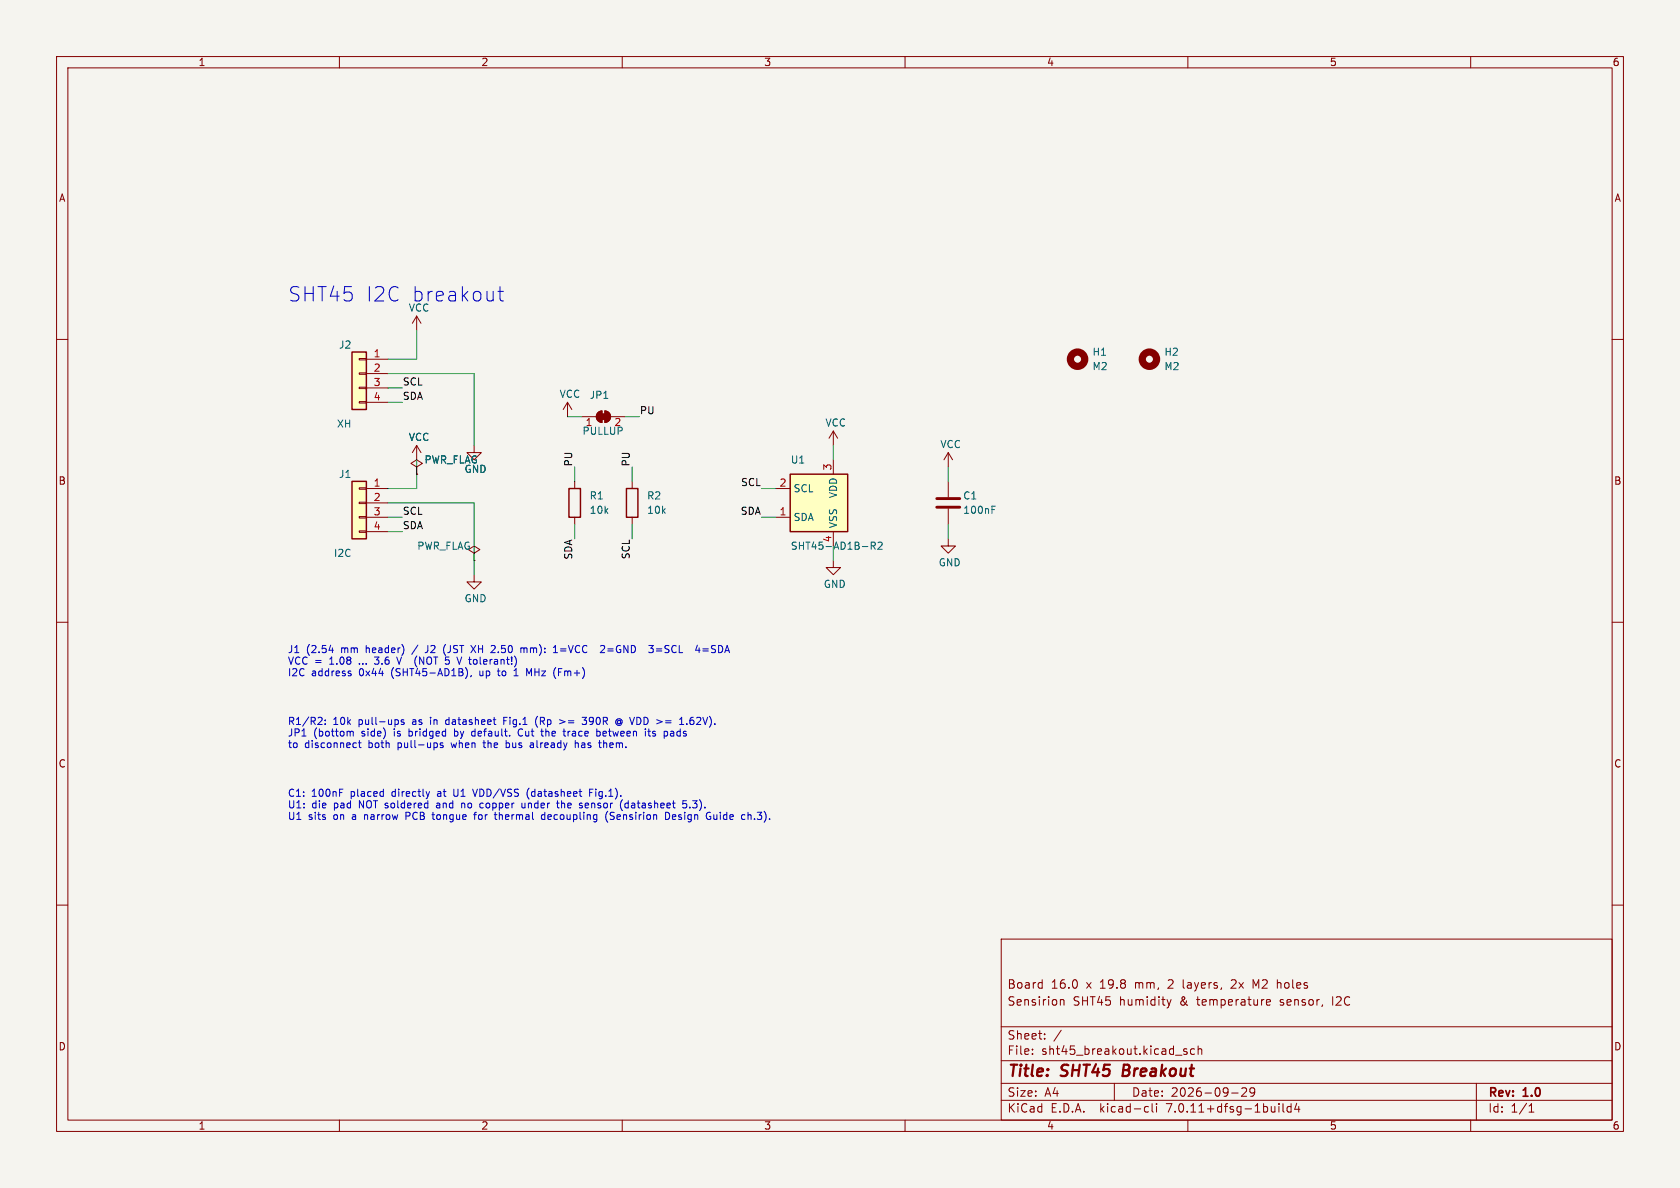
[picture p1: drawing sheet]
(kicad_sch (version 20230121) (generator eeschema)

 (paper "A4")

 (title_block
  (title "SHT45 Breakout")
  (date "2026-09-29")
  (rev "1.0")
  (comment 1 "Sensirion SHT45 humidity & temperature sensor, I2C")
  (comment 2 "Board 16.0 x 19.8 mm, 2 layers, 2x M2 holes"))

 (lib_symbols
  (symbol "Sensor_Humidity:SHT4x" (in_bom yes) (on_board yes)
    (property "Reference" "U" (at 0 8.89 0) (effects (font (size 1.27 1.27)) (justify right)))
    (property "Value" "SHT4x" (at 0 6.35 0) (effects (font (size 1.27 1.27)) (justify right)))
    (property "Footprint" "Sensor_Humidity:Sensirion_DFN-4_1.5x1.5mm_P0.8mm_SHT4x_NoCentralPad" (at 3.81 -6.35 0) (effects (font (size 1.27 1.27)) (justify left) hide))
    (property "Datasheet" "https://sensirion.com/media/documents/33FD6951/624C4357/Datasheet_SHT4x.pdf" (at 3.81 -8.89 0) (effects (font (size 1.27 1.27)) (justify left) hide))
    (symbol "SHT4x_1_1"
    (rectangle (start -5.08 5.08) (end 5.08 -5.08) (stroke (width 0.254) (type default)) (fill (type background)))
    (pin bidirectional line (at -7.62 -2.54 0) (length 2.54) (name "SDA" (effects (font (size 1.27 1.27)))) (number "1" (effects (font (size 1.27 1.27)))))
    (pin input line (at -7.62 2.54 0) (length 2.54) (name "SCL" (effects (font (size 1.27 1.27)))) (number "2" (effects (font (size 1.27 1.27)))))
    (pin power_in line (at 2.54 7.62 270) (length 2.54) (name "VDD" (effects (font (size 1.27 1.27)))) (number "3" (effects (font (size 1.27 1.27)))))
    (pin power_in line (at 2.54 -7.62 90) (length 2.54) (name "VSS" (effects (font (size 1.27 1.27)))) (number "4" (effects (font (size 1.27 1.27)))))))
  (symbol "Device:R" (pin_numbers hide) (pin_names (offset 0)) (in_bom yes) (on_board yes)
    (property "Reference" "R" (at 2.032 0 90) (effects (font (size 1.27 1.27))))
    (property "Value" "R" (at 0 0 90) (effects (font (size 1.27 1.27))))
    (property "Footprint" "" (at -1.778 0 90) (effects (font (size 1.27 1.27)) hide))
    (property "Datasheet" "~" (at 0 0 0) (effects (font (size 1.27 1.27)) hide))
    (symbol "R_0_1"
    (rectangle (start -1.016 -2.54) (end 1.016 2.54) (stroke (width 0.254) (type default)) (fill (type none))))
    (symbol "R_1_1"
    (pin passive line (at 0 3.81 270) (length 1.27) (name "~" (effects (font (size 1.27 1.27)))) (number "1" (effects (font (size 1.27 1.27)))))
    (pin passive line (at 0 -3.81 90) (length 1.27) (name "~" (effects (font (size 1.27 1.27)))) (number "2" (effects (font (size 1.27 1.27)))))))
  (symbol "Device:C" (pin_numbers hide) (pin_names (offset 0.254)) (in_bom yes) (on_board yes)
    (property "Reference" "C" (at 0.635 2.54 0) (effects (font (size 1.27 1.27)) (justify left)))
    (property "Value" "C" (at 0.635 -2.54 0) (effects (font (size 1.27 1.27)) (justify left)))
    (property "Footprint" "" (at 0.9652 -3.81 0) (effects (font (size 1.27 1.27)) hide))
    (property "Datasheet" "~" (at 0 0 0) (effects (font (size 1.27 1.27)) hide))
    (symbol "C_0_1"
    (polyline (pts (xy -2.032 -0.762) (xy 2.032 -0.762)) (stroke (width 0.508) (type default)) (fill (type none)))
    (polyline (pts (xy -2.032 0.762) (xy 2.032 0.762)) (stroke (width 0.508) (type default)) (fill (type none))))
    (symbol "C_1_1"
    (pin passive line (at 0 3.81 270) (length 2.794) (name "~" (effects (font (size 1.27 1.27)))) (number "1" (effects (font (size 1.27 1.27)))))
    (pin passive line (at 0 -3.81 90) (length 2.794) (name "~" (effects (font (size 1.27 1.27)))) (number "2" (effects (font (size 1.27 1.27)))))))
  (symbol "Jumper:SolderJumper_2_Bridged" (pin_names (offset 0) hide) (in_bom yes) (on_board yes)
    (property "Reference" "JP" (at 0 2.032 0) (effects (font (size 1.27 1.27))))
    (property "Value" "SolderJumper_2_Bridged" (at 0 -2.54 0) (effects (font (size 1.27 1.27))))
    (property "Footprint" "" (at 0 0 0) (effects (font (size 1.27 1.27)) hide))
    (property "Datasheet" "~" (at 0 0 0) (effects (font (size 1.27 1.27)) hide))
    (symbol "SolderJumper_2_Bridged_0_1"
    (rectangle (start -0.508 0.508) (end 0.508 -0.508) (stroke (width 0) (type default)) (fill (type outline)))
    (arc (start -0.254 1.016) (mid -1.2656 0) (end -0.254 -1.016) (stroke (width 0) (type default)) (fill (type none)))
    (arc (start -0.254 1.016) (mid -1.2656 0) (end -0.254 -1.016) (stroke (width 0) (type default)) (fill (type outline)))
    (polyline (pts (xy -0.254 1.016) (xy -0.254 -1.016)) (stroke (width 0) (type default)) (fill (type none)))
    (polyline (pts (xy 0.254 1.016) (xy 0.254 -1.016)) (stroke (width 0) (type default)) (fill (type none)))
    (arc (start 0.254 -1.016) (mid 1.2656 0) (end 0.254 1.016) (stroke (width 0) (type default)) (fill (type none)))
    (arc (start 0.254 -1.016) (mid 1.2656 0) (end 0.254 1.016) (stroke (width 0) (type default)) (fill (type outline))))
    (symbol "SolderJumper_2_Bridged_1_1"
    (pin passive line (at -3.81 0 0) (length 2.54) (name "A" (effects (font (size 1.27 1.27)))) (number "1" (effects (font (size 1.27 1.27)))))
    (pin passive line (at 3.81 0 180) (length 2.54) (name "B" (effects (font (size 1.27 1.27)))) (number "2" (effects (font (size 1.27 1.27)))))))
  (symbol "Connector_Generic:Conn_01x04" (pin_names (offset 1.016) hide) (in_bom yes) (on_board yes)
    (property "Reference" "J" (at 0 5.08 0) (effects (font (size 1.27 1.27))))
    (property "Value" "Conn_01x04" (at 0 -7.62 0) (effects (font (size 1.27 1.27))))
    (property "Footprint" "" (at 0 0 0) (effects (font (size 1.27 1.27)) hide))
    (property "Datasheet" "~" (at 0 0 0) (effects (font (size 1.27 1.27)) hide))
    (symbol "Conn_01x04_1_1"
    (rectangle (start -1.27 -4.953) (end 0 -5.207) (stroke (width 0.1524) (type default)) (fill (type none)))
    (rectangle (start -1.27 -2.413) (end 0 -2.667) (stroke (width 0.1524) (type default)) (fill (type none)))
    (rectangle (start -1.27 0.127) (end 0 -0.127) (stroke (width 0.1524) (type default)) (fill (type none)))
    (rectangle (start -1.27 2.667) (end 0 2.413) (stroke (width 0.1524) (type default)) (fill (type none)))
    (rectangle (start -1.27 3.81) (end 1.27 -6.35) (stroke (width 0.254) (type default)) (fill (type background)))
    (pin passive line (at -5.08 2.54 0) (length 3.81) (name "Pin_1" (effects (font (size 1.27 1.27)))) (number "1" (effects (font (size 1.27 1.27)))))
    (pin passive line (at -5.08 0 0) (length 3.81) (name "Pin_2" (effects (font (size 1.27 1.27)))) (number "2" (effects (font (size 1.27 1.27)))))
    (pin passive line (at -5.08 -2.54 0) (length 3.81) (name "Pin_3" (effects (font (size 1.27 1.27)))) (number "3" (effects (font (size 1.27 1.27)))))
    (pin passive line (at -5.08 -5.08 0) (length 3.81) (name "Pin_4" (effects (font (size 1.27 1.27)))) (number "4" (effects (font (size 1.27 1.27)))))))
  (symbol "power:VCC" (power) (pin_names (offset 0)) (in_bom yes) (on_board yes)
    (property "Reference" "#PWR" (at 0 -3.81 0) (effects (font (size 1.27 1.27)) hide))
    (property "Value" "VCC" (at 0 3.81 0) (effects (font (size 1.27 1.27))))
    (property "Footprint" "" (at 0 0 0) (effects (font (size 1.27 1.27)) hide))
    (property "Datasheet" "" (at 0 0 0) (effects (font (size 1.27 1.27)) hide))
    (symbol "VCC_0_1"
    (polyline (pts (xy -0.762 1.27) (xy 0 2.54)) (stroke (width 0) (type default)) (fill (type none)))
    (polyline (pts (xy 0 0) (xy 0 2.54)) (stroke (width 0) (type default)) (fill (type none)))
    (polyline (pts (xy 0 2.54) (xy 0.762 1.27)) (stroke (width 0) (type default)) (fill (type none))))
    (symbol "VCC_1_1"
    (pin power_in line (at 0 0 90) (length 0) hide (name "VCC" (effects (font (size 1.27 1.27)))) (number "1" (effects (font (size 1.27 1.27)))))))
  (symbol "power:GND" (power) (pin_names (offset 0)) (in_bom yes) (on_board yes)
    (property "Reference" "#PWR" (at 0 -6.35 0) (effects (font (size 1.27 1.27)) hide))
    (property "Value" "GND" (at 0 -3.81 0) (effects (font (size 1.27 1.27))))
    (property "Footprint" "" (at 0 0 0) (effects (font (size 1.27 1.27)) hide))
    (property "Datasheet" "" (at 0 0 0) (effects (font (size 1.27 1.27)) hide))
    (symbol "GND_0_1"
    (polyline (pts (xy 0 0) (xy 0 -1.27) (xy 1.27 -1.27) (xy 0 -2.54) (xy -1.27 -1.27) (xy 0 -1.27)) (stroke (width 0) (type default)) (fill (type none))))
    (symbol "GND_1_1"
    (pin power_in line (at 0 0 270) (length 0) hide (name "GND" (effects (font (size 1.27 1.27)))) (number "1" (effects (font (size 1.27 1.27)))))))
  (symbol "power:PWR_FLAG" (power) (pin_numbers hide) (pin_names (offset 0) hide) (in_bom yes) (on_board yes)
    (property "Reference" "#FLG" (at 0 1.905 0) (effects (font (size 1.27 1.27)) hide))
    (property "Value" "PWR_FLAG" (at 0 3.81 0) (effects (font (size 1.27 1.27))))
    (property "Footprint" "" (at 0 0 0) (effects (font (size 1.27 1.27)) hide))
    (property "Datasheet" "~" (at 0 0 0) (effects (font (size 1.27 1.27)) hide))
    (symbol "PWR_FLAG_0_0"
    (pin power_out line (at 0 0 90) (length 0) (name "pwr" (effects (font (size 1.27 1.27)))) (number "1" (effects (font (size 1.27 1.27))))))
    (symbol "PWR_FLAG_0_1"
    (polyline (pts (xy 0 0) (xy 0 1.27) (xy -1.016 1.905) (xy 0 2.54) (xy 1.016 1.905) (xy 0 1.27)) (stroke (width 0) (type default)) (fill (type none)))))
  (symbol "Mechanical:MountingHole" (pin_names (offset 1.016)) (in_bom yes) (on_board yes)
    (property "Reference" "H" (at 0 5.08 0) (effects (font (size 1.27 1.27))))
    (property "Value" "MountingHole" (at 0 3.175 0) (effects (font (size 1.27 1.27))))
    (property "Footprint" "" (at 0 0 0) (effects (font (size 1.27 1.27)) hide))
    (property "Datasheet" "~" (at 0 0 0) (effects (font (size 1.27 1.27)) hide))
    (symbol "MountingHole_0_1"
    (circle (center 0 0) (radius 1.27) (stroke (width 1.27) (type default)) (fill (type none))))))

 (symbol (lib_id "Connector_Generic:Conn_01x04") (at 63.5 88.9 0) (mirror y) (unit 1) (in_bom yes) (on_board yes) (dnp no)
  (property "Reference" "J1" (at 62.23 83.82 0) (effects (font (size 1.27 1.27)) (justify left)))
  (property "Value" "I2C" (at 62.23 97.79 0) (effects (font (size 1.27 1.27)) (justify left)))
  (property "Footprint" "Connector_PinHeader_2.54mm:PinHeader_1x04_P2.54mm_Vertical" (at 63.5 88.9 0) (effects (font (size 1.27 1.27)) hide))
  (property "Datasheet" "" (at 63.5 88.9 0) (effects (font (size 1.27 1.27)) hide)) (pin "1") (pin "2") (pin "3") (pin "4"))
 (wire (pts (xy 68.58 86.36) (xy 73.66 86.36)) (stroke (width 0) (type default)))
 (wire (pts (xy 73.66 86.36) (xy 73.66 83.82)) (stroke (width 0) (type default)))
 (wire (pts (xy 73.66 83.82) (xy 73.66 81.28)) (stroke (width 0) (type default)))
 (symbol (lib_id "power:VCC") (at 73.66 81.28 0) (unit 1) (in_bom yes) (on_board yes) (dnp no)
  (property "Reference" "#PWR001" (at 73.66 74.93 0) (effects (font (size 1.27 1.27)) (justify left) hide))
  (property "Value" "VCC" (at 72.16 77.28 0) (effects (font (size 1.27 1.27)) (justify left)))
  (property "Footprint" "" (at 73.66 81.28 0) (effects (font (size 1.27 1.27)) hide))
  (property "Datasheet" "" (at 73.66 81.28 0) (effects (font (size 1.27 1.27)) hide)) (pin "1"))
 (symbol (lib_id "power:PWR_FLAG") (at 73.66 83.82 0) (unit 1) (in_bom yes) (on_board yes) (dnp no)
  (property "Reference" "#FLG002" (at 73.66 80.01 0) (effects (font (size 1.27 1.27)) (justify left) hide))
  (property "Value" "PWR_FLAG" (at 74.93 81.28 0) (effects (font (size 1.27 1.27)) (justify left)))
  (property "Footprint" "" (at 73.66 83.82 0) (effects (font (size 1.27 1.27)) hide))
  (property "Datasheet" "" (at 73.66 83.82 0) (effects (font (size 1.27 1.27)) hide)) (pin "1"))
 (wire (pts (xy 68.58 88.9) (xy 83.82 88.9)) (stroke (width 0) (type default)))
 (wire (pts (xy 83.82 88.9) (xy 83.82 99.06)) (stroke (width 0) (type default)))
 (wire (pts (xy 83.82 99.06) (xy 83.82 101.6)) (stroke (width 0) (type default)))
 (symbol (lib_id "power:GND") (at 83.82 101.6 0) (unit 1) (in_bom yes) (on_board yes) (dnp no)
  (property "Reference" "#PWR003" (at 83.82 107.95 0) (effects (font (size 1.27 1.27)) (justify left) hide))
  (property "Value" "GND" (at 82.02 105.8 0) (effects (font (size 1.27 1.27)) (justify left)))
  (property "Footprint" "" (at 83.82 101.6 0) (effects (font (size 1.27 1.27)) hide))
  (property "Datasheet" "" (at 83.82 101.6 0) (effects (font (size 1.27 1.27)) hide)) (pin "1"))
 (symbol (lib_id "power:PWR_FLAG") (at 83.82 99.06 0) (unit 1) (in_bom yes) (on_board yes) (dnp no)
  (property "Reference" "#FLG004" (at 83.82 95.25 0) (effects (font (size 1.27 1.27)) (justify left) hide))
  (property "Value" "PWR_FLAG" (at 73.66 96.52 0) (effects (font (size 1.27 1.27)) (justify left)))
  (property "Footprint" "" (at 83.82 99.06 0) (effects (font (size 1.27 1.27)) hide))
  (property "Datasheet" "" (at 83.82 99.06 0) (effects (font (size 1.27 1.27)) hide)) (pin "1"))
 (wire (pts (xy 68.58 91.44) (xy 71.12 91.44)) (stroke (width 0) (type default)))
 (label "SCL" (at 71.12 91.44 0) (fields_autoplaced) (effects (font (size 1.27 1.27)) (justify left bottom)))
 (wire (pts (xy 68.58 93.98) (xy 71.12 93.98)) (stroke (width 0) (type default)))
 (label "SDA" (at 71.12 93.98 0) (fields_autoplaced) (effects (font (size 1.27 1.27)) (justify left bottom)))
 (symbol (lib_id "Connector_Generic:Conn_01x04") (at 63.5 66.04 0) (mirror y) (unit 1) (in_bom yes) (on_board yes) (dnp no)
  (property "Reference" "J2" (at 62.23 60.96 0) (effects (font (size 1.27 1.27)) (justify left)))
  (property "Value" "XH" (at 62.23 74.93 0) (effects (font (size 1.27 1.27)) (justify left)))
  (property "Footprint" "Connector_JST:JST_XH_B4B-XH-A_1x04_P2.50mm_Vertical" (at 63.5 66.04 0) (effects (font (size 1.27 1.27)) hide))
  (property "Datasheet" "" (at 63.5 66.04 0) (effects (font (size 1.27 1.27)) hide)) (pin "1") (pin "2") (pin "3") (pin "4"))
 (wire (pts (xy 68.58 63.5) (xy 73.66 63.5)) (stroke (width 0) (type default)))
 (wire (pts (xy 73.66 63.5) (xy 73.66 58.42)) (stroke (width 0) (type default)))
 (symbol (lib_id "power:VCC") (at 73.66 58.42 0) (unit 1) (in_bom yes) (on_board yes) (dnp no)
  (property "Reference" "#PWR005" (at 73.66 52.07 0) (effects (font (size 1.27 1.27)) (justify left) hide))
  (property "Value" "VCC" (at 72.16 54.42 0) (effects (font (size 1.27 1.27)) (justify left)))
  (property "Footprint" "" (at 73.66 58.42 0) (effects (font (size 1.27 1.27)) hide))
  (property "Datasheet" "" (at 73.66 58.42 0) (effects (font (size 1.27 1.27)) hide)) (pin "1"))
 (wire (pts (xy 68.58 66.04) (xy 83.82 66.04)) (stroke (width 0) (type default)))
 (wire (pts (xy 83.82 66.04) (xy 83.82 78.74)) (stroke (width 0) (type default)))
 (symbol (lib_id "power:GND") (at 83.82 78.74 0) (unit 1) (in_bom yes) (on_board yes) (dnp no)
  (property "Reference" "#PWR006" (at 83.82 85.09 0) (effects (font (size 1.27 1.27)) (justify left) hide))
  (property "Value" "GND" (at 82.02 82.94 0) (effects (font (size 1.27 1.27)) (justify left)))
  (property "Footprint" "" (at 83.82 78.74 0) (effects (font (size 1.27 1.27)) hide))
  (property "Datasheet" "" (at 83.82 78.74 0) (effects (font (size 1.27 1.27)) hide)) (pin "1"))
 (wire (pts (xy 68.58 68.58) (xy 71.12 68.58)) (stroke (width 0) (type default)))
 (label "SCL" (at 71.12 68.58 0) (fields_autoplaced) (effects (font (size 1.27 1.27)) (justify left bottom)))
 (wire (pts (xy 68.58 71.12) (xy 71.12 71.12)) (stroke (width 0) (type default)))
 (label "SDA" (at 71.12 71.12 0) (fields_autoplaced) (effects (font (size 1.27 1.27)) (justify left bottom)))
 (symbol (lib_id "Mechanical:MountingHole") (at 190.5 63.5 0) (unit 1) (in_bom no) (on_board yes) (dnp no)
  (property "Reference" "H1" (at 193.04 62.23 0) (effects (font (size 1.27 1.27)) (justify left)))
  (property "Value" "M2" (at 193.04 64.77 0) (effects (font (size 1.27 1.27)) (justify left)))
  (property "Footprint" "MountingHole:MountingHole_2.2mm_M2" (at 190.5 63.5 0) (effects (font (size 1.27 1.27)) hide))
  (property "Datasheet" "" (at 190.5 63.5 0) (effects (font (size 1.27 1.27)) hide)))
 (symbol (lib_id "Mechanical:MountingHole") (at 203.2 63.5 0) (unit 1) (in_bom no) (on_board yes) (dnp no)
  (property "Reference" "H2" (at 205.74 62.23 0) (effects (font (size 1.27 1.27)) (justify left)))
  (property "Value" "M2" (at 205.74 64.77 0) (effects (font (size 1.27 1.27)) (justify left)))
  (property "Footprint" "MountingHole:MountingHole_2.2mm_M2" (at 203.2 63.5 0) (effects (font (size 1.27 1.27)) hide))
  (property "Datasheet" "" (at 203.2 63.5 0) (effects (font (size 1.27 1.27)) hide)))
 (symbol (lib_id "Device:R") (at 101.6 88.9 0) (unit 1) (in_bom yes) (on_board yes) (dnp no)
  (property "Reference" "R1" (at 104.14 87.63 0) (effects (font (size 1.27 1.27)) (justify left)))
  (property "Value" "10k" (at 104.14 90.17 0) (effects (font (size 1.27 1.27)) (justify left)))
  (property "Footprint" "Resistor_SMD:R_0603_1608Metric" (at 101.6 88.9 0) (effects (font (size 1.27 1.27)) hide))
  (property "Datasheet" "" (at 101.6 88.9 0) (effects (font (size 1.27 1.27)) hide))
  (property "LCSC" "C25804" (at 101.6 88.9 0) (effects (font (size 1.27 1.27)) hide))
  (property "Tolerance" "1%" (at 101.6 88.9 0) (effects (font (size 1.27 1.27)) hide)) (pin "1") (pin "2"))
 (wire (pts (xy 101.6 85.09) (xy 101.6 82.55)) (stroke (width 0) (type default)))
 (label "PU" (at 101.6 82.55 90) (fields_autoplaced) (effects (font (size 1.27 1.27)) (justify left bottom)))
 (wire (pts (xy 101.6 92.71) (xy 101.6 95.25)) (stroke (width 0) (type default)))
 (label "SDA" (at 101.6 95.25 270) (fields_autoplaced) (effects (font (size 1.27 1.27)) (justify right bottom)))
 (symbol (lib_id "Device:R") (at 111.76 88.9 0) (unit 1) (in_bom yes) (on_board yes) (dnp no)
  (property "Reference" "R2" (at 114.3 87.63 0) (effects (font (size 1.27 1.27)) (justify left)))
  (property "Value" "10k" (at 114.3 90.17 0) (effects (font (size 1.27 1.27)) (justify left)))
  (property "Footprint" "Resistor_SMD:R_0603_1608Metric" (at 111.76 88.9 0) (effects (font (size 1.27 1.27)) hide))
  (property "Datasheet" "" (at 111.76 88.9 0) (effects (font (size 1.27 1.27)) hide))
  (property "LCSC" "C25804" (at 111.76 88.9 0) (effects (font (size 1.27 1.27)) hide))
  (property "Tolerance" "1%" (at 111.76 88.9 0) (effects (font (size 1.27 1.27)) hide)) (pin "1") (pin "2"))
 (wire (pts (xy 111.76 85.09) (xy 111.76 82.55)) (stroke (width 0) (type default)))
 (label "PU" (at 111.76 82.55 90) (fields_autoplaced) (effects (font (size 1.27 1.27)) (justify left bottom)))
 (wire (pts (xy 111.76 92.71) (xy 111.76 95.25)) (stroke (width 0) (type default)))
 (label "SCL" (at 111.76 95.25 270) (fields_autoplaced) (effects (font (size 1.27 1.27)) (justify right bottom)))
 (symbol (lib_id "Jumper:SolderJumper_2_Bridged") (at 106.68 73.66 0) (unit 1) (in_bom no) (on_board yes) (dnp no)
  (property "Reference" "JP1" (at 104.14 69.85 0) (effects (font (size 1.27 1.27)) (justify left)))
  (property "Value" "PULLUP" (at 102.87 76.2 0) (effects (font (size 1.27 1.27)) (justify left)))
  (property "Footprint" "Jumper:SolderJumper-2_P1.3mm_Bridged_RoundedPad1.0x1.5mm" (at 106.68 73.66 0) (effects (font (size 1.27 1.27)) hide))
  (property "Datasheet" "" (at 106.68 73.66 0) (effects (font (size 1.27 1.27)) hide)) (pin "1") (pin "2"))
 (wire (pts (xy 102.87 73.66) (xy 100.33 73.66)) (stroke (width 0) (type default)))
 (symbol (lib_id "power:VCC") (at 100.33 73.66 0) (unit 1) (in_bom yes) (on_board yes) (dnp no)
  (property "Reference" "#PWR007" (at 100.33 67.31 0) (effects (font (size 1.27 1.27)) (justify left) hide))
  (property "Value" "VCC" (at 98.83 69.66 0) (effects (font (size 1.27 1.27)) (justify left)))
  (property "Footprint" "" (at 100.33 73.66 0) (effects (font (size 1.27 1.27)) hide))
  (property "Datasheet" "" (at 100.33 73.66 0) (effects (font (size 1.27 1.27)) hide)) (pin "1"))
 (wire (pts (xy 110.49 73.66) (xy 113.03 73.66)) (stroke (width 0) (type default)))
 (label "PU" (at 113.03 73.66 0) (fields_autoplaced) (effects (font (size 1.27 1.27)) (justify left bottom)))
 (symbol (lib_id "Sensor_Humidity:SHT4x") (at 144.78 88.9 0) (unit 1) (in_bom yes) (on_board yes) (dnp no)
  (property "Reference" "U1" (at 139.7 81.28 0) (effects (font (size 1.27 1.27)) (justify left)))
  (property "Value" "SHT45-AD1B-R2" (at 139.7 96.52 0) (effects (font (size 1.27 1.27)) (justify left)))
  (property "Footprint" "Sensor_Humidity:Sensirion_DFN-4_1.5x1.5mm_P0.8mm_SHT4x_NoCentralPad" (at 144.78 88.9 0) (effects (font (size 1.27 1.27)) hide))
  (property "Datasheet" "https://sensirion.com/media/documents/33FD6951/6A7C10A0/HT_DS_Datasheet_SHT4x_V7.3.pdf" (at 144.78 88.9 0) (effects (font (size 1.27 1.27)) hide))
  (property "LCSC" "C9900092421" (at 144.78 88.9 0) (effects (font (size 1.27 1.27)) hide))
  (property "MPN" "SHT45-AD1B-R2" (at 144.78 88.9 0) (effects (font (size 1.27 1.27)) hide))
  (property "Manufacturer" "Sensirion" (at 144.78 88.9 0) (effects (font (size 1.27 1.27)) hide)) (pin "1") (pin "2") (pin "3") (pin "4"))
 (wire (pts (xy 137.16 91.44) (xy 134.62 91.44)) (stroke (width 0) (type default)))
 (label "SDA" (at 134.62 91.44 180) (fields_autoplaced) (effects (font (size 1.27 1.27)) (justify right bottom)))
 (wire (pts (xy 137.16 86.36) (xy 134.62 86.36)) (stroke (width 0) (type default)))
 (label "SCL" (at 134.62 86.36 180) (fields_autoplaced) (effects (font (size 1.27 1.27)) (justify right bottom)))
 (wire (pts (xy 147.32 81.28) (xy 147.32 78.74)) (stroke (width 0) (type default)))
 (symbol (lib_id "power:VCC") (at 147.32 78.74 0) (unit 1) (in_bom yes) (on_board yes) (dnp no)
  (property "Reference" "#PWR008" (at 147.32 72.39 0) (effects (font (size 1.27 1.27)) (justify left) hide))
  (property "Value" "VCC" (at 145.82 74.74 0) (effects (font (size 1.27 1.27)) (justify left)))
  (property "Footprint" "" (at 147.32 78.74 0) (effects (font (size 1.27 1.27)) hide))
  (property "Datasheet" "" (at 147.32 78.74 0) (effects (font (size 1.27 1.27)) hide)) (pin "1"))
 (wire (pts (xy 147.32 96.52) (xy 147.32 99.06)) (stroke (width 0) (type default)))
 (symbol (lib_id "power:GND") (at 147.32 99.06 0) (unit 1) (in_bom yes) (on_board yes) (dnp no)
  (property "Reference" "#PWR009" (at 147.32 105.41 0) (effects (font (size 1.27 1.27)) (justify left) hide))
  (property "Value" "GND" (at 145.52 103.26 0) (effects (font (size 1.27 1.27)) (justify left)))
  (property "Footprint" "" (at 147.32 99.06 0) (effects (font (size 1.27 1.27)) hide))
  (property "Datasheet" "" (at 147.32 99.06 0) (effects (font (size 1.27 1.27)) hide)) (pin "1"))
 (symbol (lib_id "Device:C") (at 167.64 88.9 0) (unit 1) (in_bom yes) (on_board yes) (dnp no)
  (property "Reference" "C1" (at 170.18 87.63 0) (effects (font (size 1.27 1.27)) (justify left)))
  (property "Value" "100nF" (at 170.18 90.17 0) (effects (font (size 1.27 1.27)) (justify left)))
  (property "Footprint" "Capacitor_SMD:C_0603_1608Metric" (at 167.64 88.9 0) (effects (font (size 1.27 1.27)) hide))
  (property "Datasheet" "" (at 167.64 88.9 0) (effects (font (size 1.27 1.27)) hide))
  (property "LCSC" "C14663" (at 167.64 88.9 0) (effects (font (size 1.27 1.27)) hide))
  (property "Voltage" "50V" (at 167.64 88.9 0) (effects (font (size 1.27 1.27)) hide))
  (property "Dielectric" "X7R" (at 167.64 88.9 0) (effects (font (size 1.27 1.27)) hide)) (pin "1") (pin "2"))
 (wire (pts (xy 167.64 85.09) (xy 167.64 82.55)) (stroke (width 0) (type default)))
 (symbol (lib_id "power:VCC") (at 167.64 82.55 0) (unit 1) (in_bom yes) (on_board yes) (dnp no)
  (property "Reference" "#PWR010" (at 167.64 76.2 0) (effects (font (size 1.27 1.27)) (justify left) hide))
  (property "Value" "VCC" (at 166.14 78.55 0) (effects (font (size 1.27 1.27)) (justify left)))
  (property "Footprint" "" (at 167.64 82.55 0) (effects (font (size 1.27 1.27)) hide))
  (property "Datasheet" "" (at 167.64 82.55 0) (effects (font (size 1.27 1.27)) hide)) (pin "1"))
 (wire (pts (xy 167.64 92.71) (xy 167.64 95.25)) (stroke (width 0) (type default)))
 (symbol (lib_id "power:GND") (at 167.64 95.25 0) (unit 1) (in_bom yes) (on_board yes) (dnp no)
  (property "Reference" "#PWR011" (at 167.64 101.6 0) (effects (font (size 1.27 1.27)) (justify left) hide))
  (property "Value" "GND" (at 165.84 99.45 0) (effects (font (size 1.27 1.27)) (justify left)))
  (property "Footprint" "" (at 167.64 95.25 0) (effects (font (size 1.27 1.27)) hide))
  (property "Datasheet" "" (at 167.64 95.25 0) (effects (font (size 1.27 1.27)) hide)) (pin "1"))
 (text "SHT45 I2C breakout" (at 50.8 50.8 0) (effects (font (size 2.54 2.54)) (justify left top)))
 (text "J1 (2.54 mm header) / J2 (JST XH 2.50 mm): 1=VCC  2=GND  3=SCL  4=SDA\nVCC = 1.08 ... 3.6 V  (NOT 5 V tolerant!)\nI2C address 0x44 (SHT45-AD1B), up to 1 MHz (Fm+)" (at 50.8 114.3 0) (effects (font (size 1.27 1.27)) (justify left top)))
 (text "R1/R2: 10k pull-ups as in datasheet Fig.1 (Rp >= 390R @ VDD >= 1.62V).\nJP1 (bottom side) is bridged by default. Cut the trace between its pads\nto disconnect both pull-ups when the bus already has them." (at 50.8 127 0) (effects (font (size 1.27 1.27)) (justify left top)))
 (text "C1: 100nF placed directly at U1 VDD/VSS (datasheet Fig.1).\nU1: die pad NOT soldered and no copper under the sensor (datasheet 5.3).\nU1 sits on a narrow PCB tongue for thermal decoupling (Sensirion Design Guide ch.3)." (at 50.8 139.7 0) (effects (font (size 1.27 1.27)) (justify left top)))

 (sheet_instances (path "" (page "1"))))
